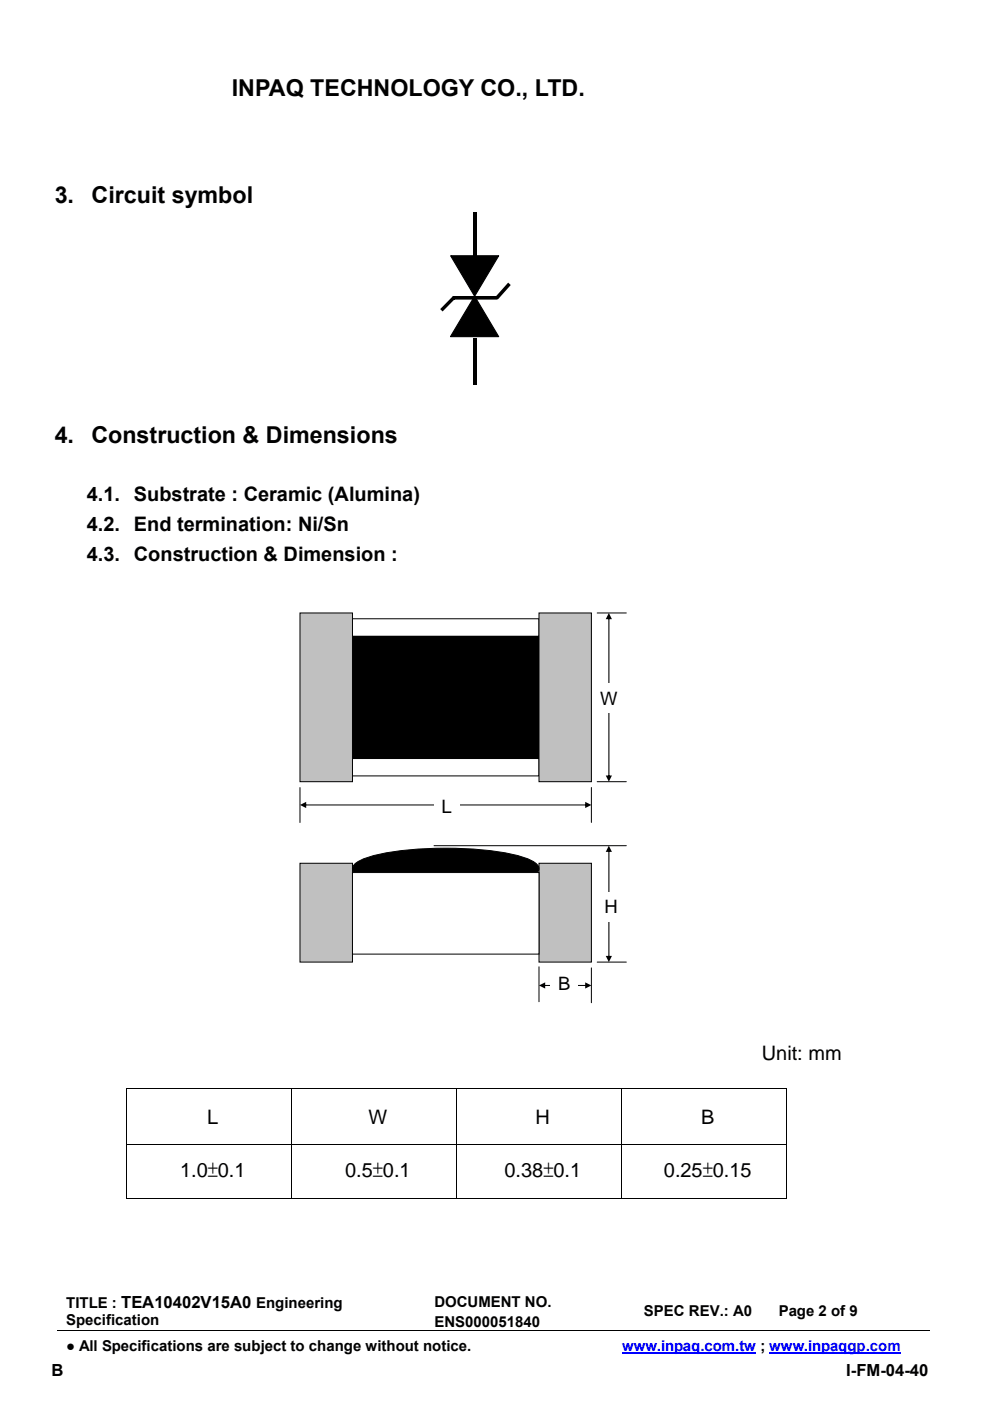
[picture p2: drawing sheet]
<svg xmlns="http://www.w3.org/2000/svg" width="210mm" height="297mm" viewBox="0 0 210 297" stroke-linecap="round" stroke-linejoin="round" font-family="sans-serif">
<path d="M132 287h28.4M163.2 287h27.8" fill="none" stroke="#00f" stroke-width=".34"/>
<path d="M74.8 134.9h39.5v25.9h-39.5zM74.8 131.2h39.5v33.3h-39.5zM12.1 282.2h185.2" fill="none" stroke="#000" stroke-width=".21"/>
<path d="M100.7 62.8l5.1 8.6h-10.3zM95.6 54.2h10.2l-5.1 8.6z" fill="#000" stroke="#000" stroke-width=".24"/>
<path d="M100.5 45h.7v9.9h-.7zM95.9 62.8h9.5v.3l-.3-.3h.3l-.3 .1 2.7-3 .5 .5-2.6 3-.3 .1h-9.2l.3-.1-.3 .1v-.4l.3 .3-2.6 2.6-.5-.5zM100.5 71.7h.7v9.9h-.7zM74.8 134.9h39.5v25.9h-39.5z" fill="#000"/>
<path d="M63.6 130h11.2v35.7h-11.2z" fill="#c0c0c0"/>
<path d="M63.6 130h11.2v35.7h-11.2z" fill="none" stroke="#000" stroke-width=".21"/>
<path d="M114.3 130h11.1v35.7h-11.1z" fill="#c0c0c0"/>
<path d="M114.3 130h11.1v35.7h-11.1zM126.7 130h6.1M63.6 167v7.4M125.4 167v7.4M126.7 165.7h6.1" fill="none" stroke="#000" stroke-width=".21"/>
<g fill="#000">
<path d="M129.1 131l.2 .1v33.6l-.2 .1zM129.1 130l.7 1.3h-1.3zM128.5 164.4h1.3l-.7 1.3z"/>
<path d="M64.7 170.6l59.8 .1-59.8 .1zM63.6 170.7l1.3-.7v1.3zM124.1 170l1.3 .7-1.3 .6z"/>
</g>
<g fill="#fff">
<path d="M125.7 144.8h6.8v6.2h-6.8z"/>
<path d="M92.1 167.9h5.3v6.2h-5.3z"/>
</g>
<path d="M63.6 183h11.2v21h-11.2z" fill="#c0c0c0"/>
<path d="M63.6 183h11.2v21h-11.2z" fill="none" stroke="#000" stroke-width=".21"/>
<path d="M114.3 183h11.1v21h-11.1z" fill="#c0c0c0"/>
<path d="M75.2 183.2a13.2 13.2 0 0 1 6.1-2.3 78 78 0 0 1 27.9 .4 8 8 0 0 1 5 2.4 1.45 1.45 0 0 1-.9 1.8 27.5 27.5 0 0 1-10.6 2.6 74 74 0 0 1-24.1-1.4 6.8 6.8 0 0 1-3.7-2.1l-.1-.4zM114.3 183h11.1v21h-11.1z" fill="none" stroke="#000" stroke-width=".21"/>
<path d="M75.2 183.2a13.2 13.2 0 0 1 6.1-2.3 78 78 0 0 1 27.9 .4 8 8 0 0 1 5 2.4 1.45 1.45 0 0 1-.9 1.8 27.5 27.5 0 0 1-10.6 2.6 74 74 0 0 1-24.1-1.4 6.8 6.8 0 0 1-3.7-2.1l-.1-.4z" fill-rule="evenodd" fill="#000"/>
<path d="M74.8 185h39.5v17.3h-39.5z" fill="#fff"/>
<path d="M92.1 179.3h40.7M74.8 185h39.5v17.3h-39.5zM125.4 205.2v7.4M126.7 204h6.1" fill="none" stroke="#000" stroke-width=".21"/>
<path d="M129.1 180.3l.2 .1v22.5l-.2 .1zM129.1 179.3l.7 1.3h-1.3zM128.5 202.7h1.3l-.7 1.3z" fill="#000"/>
<path d="M126.7 189.1h6v6.3h-6z" fill="#fff"/>
<path d="M114.3 205v7.4" fill="none" stroke="#000" stroke-width=".21"/>
<path d="M115.3 208.9h9.2l-9.1 .1zM114.3 208.9l1.3-.6v1.3zM124.1 208.3l1.3 .6-1.3 .7z" fill="#000"/>
<path d="M116.8 205.2h5.8v6.3h-5.8z" fill="#fff"/>
<path d="M26.7 230.7h.2v.1h-.2zM166.7 230.7h.1v.1h-.1zM166.7 254h.1v.1h-.1z" fill="#000"/>
<g fill="none" stroke="#000" stroke-width=".21">
<path d="M26.7 230.7h140.1M26.8 230.8v11.8M61.8 230.8v11.8M96.8 230.8v11.8M131.8 230.8v11.8M166.8 230.8v11.8M26.7 242.7h140.1M26.7 254.1h35M26.8 242.8v11.3M61.8 242.8v11.3M61.8 254.1h34.9M96.8 242.8v11.3"/>
<path d="M96.9 254.1h34.8M131.8 242.8v11.3M131.8 254.1h34.9M166.8 242.8v11.3"/>
</g>
<g font-size="4.9">
<text x="49.2" y="20.4">INPAQ TECHNOLOGY CO., LTD.</text>
<text x="11.6" y="43.1">3.</text>
<text x="19.4" y="43.1">Circuit symbol</text>
<text x="11.6" y="93.9">4.</text>
<text x="19.4" y="93.9">Construction &amp; Dimensions</text>
</g>
<g font-size="4.2">
<text x="18.4" y="106.3">4.1. Substrate : Ceramic (Alumina)</text>
<text x="18.4" y="112.6">4.2. End termination: Ni/Sn</text>
<text x="18.4" y="119">4.3. Construction &amp; Dimension :</text>
<text x="161.6" y="224.7">Unit: mm</text>
<text x="44" y="238.2">L</text>
<text x="78.1" y="238.2">W</text>
<text x="113.6" y="238.2">H</text>
<text x="148.7" y="238.2">B</text>
<text x="38.2" y="249.6">1.0±0.1</text>
<text x="73.2" y="249.6">0.5±0.1</text>
<text x="107" y="249.6">0.38±0.1</text>
<text x="140.8" y="249.6">0.25±0.15</text>
</g>
<g font-size="3.9">
<text x="127.3" y="149.4">W</text>
<text x="93.7" y="172.5">L</text>
<text x="128.2" y="193.7">H</text>
<text x="118.4" y="209.8">B</text>
</g>
<g font-size="3.5">
<text x="10.9" y="291.7">B</text>
<text x="179.5" y="291.7">I-FM-04-40</text>
</g>
<g font-size="3.2">
<text x="14" y="281">Specification</text>
<text x="14" y="277.3">TITLE : TEA10402V15A0 Engineering</text>
<text x="92.1" y="277.1">DOCUMENT NO.</text>
<text x="92.1" y="281.4">ENS000051840</text>
<text x="136.6" y="278.9">SPEC REV.: A0</text>
<text x="165.2" y="278.9">Page 2 of 9</text>
<text x="14" y="286.4">● All Specifications are subject to change without notice.</text>
</g>
<text font-size="3.2" fill="#00f" x="132" y="286.4">www.inpaq.com.tw ; www.inpaqgp.com</text>
</svg>
